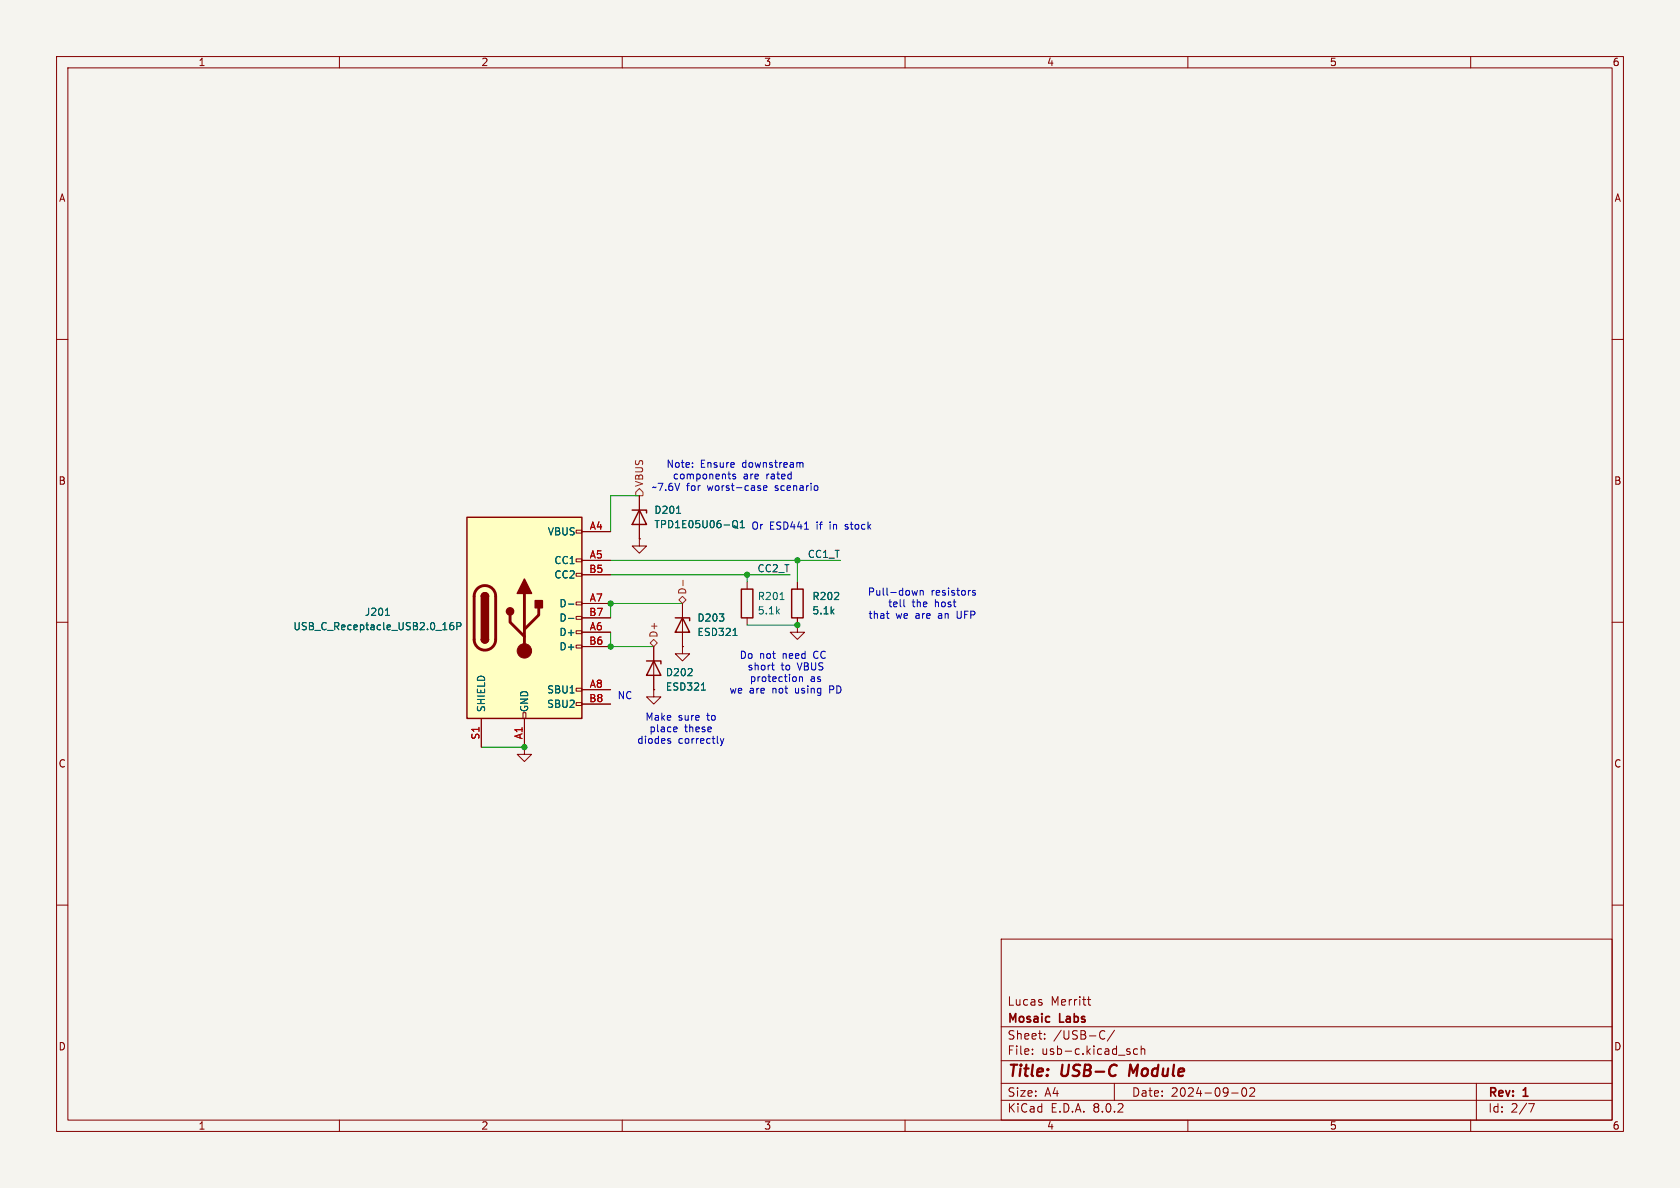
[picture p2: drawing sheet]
<svg xmlns="http://www.w3.org/2000/svg" width="297mm" height="210mm" viewBox="0 0 297 210" stroke-linecap="round" stroke-linejoin="round" font-family="sans-serif">
<path d="M0 0h297v210h-297z" fill="#f5f4ef" stroke="#f5f4ef" stroke-width=".18"/>
<g fill="none" stroke="#840000" stroke-width=".18">
<path d="M10 10h277v190h-277zM12 12h273v186h-273zM60 10v2M110 10v2M160 10v2M210 10v2M260 10v2M10 60h2M285 60h2M113 95.3v1.2h1.3l-1.3 1.3-1.2-1.3h1.2M113 95.3h.1M113 87.6v7.7"/>
<path d="M10 110h2M115.6 114.3v7.6M120.6 114.3v1.3h1.3l-1.3 1.2-1.2-1.2h1.2M120.6 114.3h.1M120.6 106.7v7.6M132.1 102.9v1.2M132.1 109.2v1.3M141 110.5v1.3h1.2l-1.2 1.2-1.3-1.2h1.3M141 110.5h.1M141 102.9v1.2M141 109.2v1.3M285 110h2"/>
<path d="M92.7 132.1v1.3h1.3l-1.3 1.2-1.3-1.2h1.3M92.7 132.1h.1M115.6 121.9v1.3h1.2l-1.2 1.3-1.3-1.3h1.3M115.6 121.9h.1M10 160h2M285 160h2M177 166h108v32h-108zM184.2 177.3v.3M192.2 176.7h.6M192.5 176.2v1.3l.3 .2M60 198v2M110 198v2"/>
<path d="M160 198v2M177 194.5h108M177 191.5h108M177 187.5h108M177 181.5h108M182.5 186.3v.1M182.5 185.5v.1M184.7 183.6v.1M184.7 182.8v.1M194.5 183.5a.52 .52 0 0 0 .8 .1M195.3 182.3h-.1a.54 .54 0 0 0-.7 .1M197 191.5v3"/>
<path d="M197 182.1l-1.3 2M199.6 185.9l.2 .2-.2 .3M199.6 185.4l.1 .1M201.1 185.5l-.4-.1-.3 .3v.4l.1 .2h.6M201.7 185.5l.3-.1 .3 .1 .1 .9M201.7 184.9v1.5M210 198v2M217.7 193.2h1.2M219.7 192.4l.2-.1a.81 .81 0 0 1 .6 .6 .81 .81 0 0 1-.3 .8l-.2 .1a.81 .81 0 0 1-.3-1.4zM221 192.4l.5-.1 .2 .1 .1 .3-.9 1.1h.9M260 198v2M261 191.5v6.5"/>
<path d="M270.2 195.1h1l-.6 1.5"/>
</g>
<path d="M199.8 188.2l-.2 2" fill="none" stroke="#840000" stroke-width=".4"/>
<path d="M111.8 90.2h2.5v.5M113 90.2l1.3 2.5h-2.5zM114.3 116.8h2.5v.5M115.6 116.8l1.2 2.6h-2.5zM119.4 109.2h2.5v.5M120.6 109.2l1.3 2.6h-2.5zM131.1 104.1h2v5.1h-2zM140 104.1h2v5.1h-2z" fill="none" stroke="#840000" stroke-width=".25"/>
<path d="M119.6 90.7h.7M129.6 92.2l.2-.2a.43 .43 0 0 1 .6 .4v.5a.43 .43 0 0 1-.3 .4 .43 .43 0 0 1-.5-.2M129.8 93l.6 .4M130.9 93.3h.7M130.9 92.4l.3-.4v1.3M129.6 112.3h.7M137.9 106h.7M124 122h.7" fill="none" stroke="#006464" stroke-width=".18"/>
<path d="M82.5 91.4h20.4v35.6h-20.4z" fill="#ffffc2"/>
<g fill="none" stroke="#840000" stroke-width=".18">
<path d="M101.9 98.8h1v.5h-1zM101.9 93.7h1v.5h-1zM102.9 94h5M102.9 99.1h5M113 95.3h.1M113 87.6v2.6M113 92.7v2.6M101.9 114h1v.6h-1zM101.9 111.5h1v.5h-1zM101.9 109h1v.5h-1zM101.9 106.4h1v.5h-1zM101.9 101.3h1v.6h-1z"/>
<path d="M102.9 111.8h5M102.9 106.7h5M102.9 101.6h5M102.9 114.3h5M102.9 109.2h5M115.6 114.3v2.5M115.6 119.4v2.5M120.6 114.3h.1M120.6 106.7v2.5M120.6 111.8v2.5M141 110.5h.1M141 102.9v1.2"/>
<path d="M141 109.2v1.3M85.1 127v5.1M92.5 126h.5v1h-.5zM92.7 132.1h.1M92.7 127v5.1M101.9 124.2h1v.5h-1zM101.9 121.7h1v.5h-1zM102.9 121.9h5M102.9 124.5h5M115.6 121.9h.1"/>
</g>
<path d="M82.5 91.4h20.4v35.6h-20.4zM85.1 113a.64 .64 0 0 0 .6 .7 .64 .64 0 0 0 .7-.7M85.1 105.4a.64 .64 0 0 1 .6-.6 .64 .64 0 0 1 .7 .6" fill="none" stroke="#840000" stroke-width=".25"/>
<path d="M84.4 104.1a1.9 1.9 0 0 1 2-.4 1.9 1.9 0 0 1 1.2 1.7v7.6a1.91 1.91 0 0 1-1.9 1.9 1.91 1.91 0 0 1-1.9-1.9v-7.7l.2-.7zM90.2 108.7v1.3l2.5 2.5M92.7 104.9v10.2M95.2 107.4v1.3l-2.5 2.6" fill="none" stroke="#840000" stroke-width=".51"/>
<g fill="#840000" stroke="#840000" stroke-width=".25">
<path d="M85.1 113h1.3a.64 .64 0 0 1-.7 .7 .64 .64 0 0 1-.6-.7z"/>
<path d="M85.1 105.4h1.3v7.6h-1.3z"/>
<path d="M85.3 105a.64 .64 0 0 1 .7-.2 .64 .64 0 0 1 .4 .6h-1.3z"/>
<path d="M92.7 102.4l1.3 2.5h-2.6z"/>
<path d="M94.6 106.2h1.3v1.2h-1.3z"/>
<circle cx="90.2" cy="108.1" r=".63"/>
</g>
<circle cx="92.7" cy="115.1" r="1.27" fill="#840000" stroke="#840000" stroke-width=".18"/>
<path d="M119.6 90.7h.7M129.6 92.2l.2-.2a.43 .43 0 0 1 .6 .4v.5a.43 .43 0 0 1-.3 .4 .43 .43 0 0 1-.5-.2M129.8 93l.6 .4M130.9 93.3h.7M130.9 92.4l.3-.4v1.3M68.1 108.8h.8M80.1 110.1h-.4a.86 .86 0 0 0 0 1.2l.5-.1v-.4l-.2-.3-.4 .1-.1 .2M80.8 110.7h.6l.1-.2-.1-.3-.6-.1v1.2M100.5 106.8h1M100.5 109.3h1M129.6 112.3h.7M124 122h.7" fill="none" stroke="#006464" stroke-width=".18"/>
<path d="M113 86.4l.7 .6v.6h-1.3v-.6zM114.9 113.7l.7-.7 .6 .7-.6 .6zM120 106l.6-.6 .7 .6-.7 .7zM120.7 102.6v.9" fill="none" stroke="#725600" stroke-width=".18"/>
<g fill="none" stroke="#0000c2" stroke-width=".18">
<path d="M122.4 82.5v.1M122.4 81.8v.1M128.7 83.8h.5M128.9 84.6l.3 .1M130 83.9l-.3-.1-.2 .2 .1 .2 .4 .1v.3h-.5M134.1 86.3h.3l.1 .2-.2 .2h-.2M134.1 85.9h.3M135 86.3l.6-.1-.1-.3h-.3l-.2 .1v.6h.5M141.4 81.9l.2-.1h.3l.1 .8M142.2 93.5h.7M144.5 86v.6M136.4 117.6h.5"/>
<path d="M136.6 117.2v1.1l.3 .1M140.7 119.8v.6M141.3 119.6v.9M141.3 119.8l.2-.2 .3 .1 .1 .8M156.7 108.5h.5M156.9 109.2l.3 .1M159.8 106v1.1l.2 .2M162.2 104.4l-.3 .8-.2-.6-.2 .6M162.7 104.4v.8M162.7 104.5l.2-.1h.3v.8M172.4 104.4h-.3l-.2 .2 .1 .1 .4 .2v.3h-.5M118.2 131h.3l.1 .2-.2 .2h-.2"/>
<path d="M119.3 128.5l.3 .1 .1 .2-.6 .1M119.6 129.3l-.3 .1M127.4 130.6l.3 .8M127.7 131.4l-.3 .4M128 130.6l-.3 .8"/>
</g>
<path d="M107.9 99.1h40.7M113 87.6h-5.1v6.4M141 99.1v3.8M107.9 101.6h31.8M107.9 111.8v2.5h7.7M120.6 106.7h-12.7v2.5M132.1 101.6v1.3M132.1 110.5h8.9M85.1 132.1h7.6" fill="none" stroke="#009600" stroke-width=".18"/>
<g fill="#009600" stroke="#009600" stroke-width=".18">
<circle cx="92.7" cy="132.1" r=".46"/>
<circle cx="107.9" cy="114.3" r=".46"/>
<circle cx="132.1" cy="101.6" r=".46"/>
<circle cx="141" cy="110.5" r=".46"/>
<circle cx="141" cy="99.1" r=".46"/>
<circle cx="107.9" cy="106.7" r=".46"/>
</g>
<g font-size="2.8" fill="#840000">
<text x="178" y="190.9">Title:</text>
<text x="187.7" y="190.9">USB-C</text>
<text x="200.5" y="190.9">Module</text>
</g>
<g font-size="2.1" fill="#840000">
<text x="178" y="178">Lucas</text>
<text x="185.7" y="178">Merritt</text>
<text x="178" y="184">Sheet:</text>
<text x="178" y="181.2">Mosaic</text>
<text x="186.2" y="184">/USB-C/</text>
<text x="187.4" y="181.2">Labs</text>
<text x="178" y="186.7">File:</text>
<text x="184.1" y="186.7">usb-c.kicad_sch</text>
<text x="178" y="196.9">KiCad</text>
<text x="178" y="194.1">Size:</text>
<text x="184.7" y="194.1">A4</text>
<text x="185.7" y="196.9">E.D.A.</text>
<text x="193.3" y="196.9">8.0.2</text>
<text x="200" y="194.1">Date:</text>
<text x="207" y="194.1">2024-09-02</text>
<text x="263" y="194.3">Rev:</text>
<text x="263" y="196.9">Id:</text>
<text x="267.1" y="196.9">2/7</text>
<text x="269.4" y="194.3">1</text>
</g>
<g font-size="1.8" fill="#840000">
<text x="35" y="11.9">1</text>
<text x="85" y="11.9">2</text>
<text x="135" y="11.9">3</text>
<text x="185" y="11.9">4</text>
<text x="235" y="11.9">5</text>
<text x="285" y="11.9">6</text>
<text x="10.3" y="35.9">A</text>
<text x="285.3" y="35.9">A</text>
<text x="10.3" y="85.9">B</text>
<text x="285.3" y="85.9">B</text>
<text x="10.3" y="135.9">C</text>
<text x="285.3" y="135.9">C</text>
<text x="10.3" y="185.9">D</text>
<text x="285.3" y="185.9">D</text>
<text x="35" y="199.9">1</text>
<text x="85" y="199.9">2</text>
<text x="135" y="199.9">3</text>
<text x="185" y="199.9">4</text>
<text x="235" y="199.9">5</text>
<text x="285" y="199.9">6</text>
</g>
<g font-size="1.8" fill="#0000c2">
<text x="117.7" y="82.9">Note:</text>
<text x="123.8" y="82.9">Ensure</text>
<text x="131.3" y="82.9">downstream</text>
<text x="115.2" y="87">~7.6V</text>
<text x="118.8" y="84.9">components</text>
<text x="121.4" y="87">for</text>
<text x="125.2" y="87">worst-case</text>
<text x="131.4" y="84.9">are</text>
<text x="135.6" y="84.9">rated</text>
<text x="137.3" y="87">scenario</text>
<text x="132.7" y="93.8">Or</text>
<text x="136" y="93.8">ESD441</text>
<text x="144.4" y="93.8">if</text>
<text x="147" y="93.8">in</text>
<text x="149.9" y="93.8">stock</text>
<text x="153.3" y="105.5">Pull-down</text>
<text x="156.9" y="107.5">tell</text>
<text x="161.2" y="107.5">the</text>
<text x="164.6" y="105.5">resistors</text>
<text x="165.4" y="107.5">host</text>
<text x="153.4" y="109.6">that</text>
<text x="158.4" y="109.6">we</text>
<text x="162" y="109.6">are</text>
<text x="166.1" y="109.6">an</text>
<text x="169.6" y="109.6">UFP</text>
<text x="130.7" y="116.7">Do</text>
<text x="132.1" y="118.7">short</text>
<text x="134.3" y="116.7">not</text>
<text x="138.1" y="118.7">to</text>
<text x="138.5" y="116.7">need</text>
<text x="141.1" y="118.7">VBUS</text>
<text x="144.1" y="116.7">CC</text>
<text x="109.1" y="123.8">NC</text>
<text x="128.9" y="122.8">we</text>
<text x="132.4" y="122.8">are</text>
<text x="132.5" y="120.8">protection</text>
<text x="136.6" y="122.8">not</text>
<text x="140.8" y="122.8">using</text>
<text x="143.2" y="120.8">as</text>
<text x="147.1" y="122.8">PD</text>
<text x="112.6" y="131.7">diodes</text>
<text x="114" y="127.6">Make</text>
<text x="114.7" y="129.6">place</text>
<text x="119.9" y="127.6">sure</text>
<text x="119.9" y="131.7">correctly</text>
<text x="121" y="129.6">these</text>
<text x="125.1" y="127.6">to</text>
</g>
<g font-size="1.8" fill="#725600">
<text x="113.9" y="86.2" transform="rotate(-90 113.9 86.2)">VBUS</text>
<text x="121.5" y="105.2" transform="rotate(-90 121.5 105.2)">D-</text>
<text x="116.4" y="112.8" transform="rotate(-90 116.4 112.8)">D+</text>
</g>
<g font-size="1.8" fill="#006464">
<text x="96.8" y="94.8">VBUS</text>
<text x="115.6" y="91">D201</text>
<text x="115.6" y="93.6">TPD1E05U06-Q1</text>
<text x="97.9" y="99.9">CC1</text>
<text x="97.9" y="102.5">CC2</text>
<text x="98.8" y="107.5">D-</text>
<text x="133.9" y="106.3">R201</text>
<text x="143.5" y="106.3">R202</text>
<text x="51.8" y="111.6">USB_C_Receptacle_USB2.0_16P</text>
<text x="64.4" y="109.1">J201</text>
<text x="98.8" y="112.6">D+</text>
<text x="98.8" y="110.1">D-</text>
<text x="123.2" y="110.1">D203</text>
<text x="123.2" y="112.6">ESD321</text>
<text x="133.9" y="108.8">5.1k</text>
<text x="143.5" y="108.8">5.1k</text>
<text x="98.8" y="115.2">D+</text>
<text x="117.6" y="119.7">D202</text>
<text x="86" y="126" transform="rotate(-90 86 126)">SHIELD</text>
<text x="93.6" y="126" transform="rotate(-90 93.6 126)">GND</text>
<text x="96.6" y="122.8">SBU1</text>
<text x="96.6" y="125.3">SBU2</text>
<text x="117.6" y="122.3">ESD321</text>
</g>
<g font-size="1.8" fill="#a90000">
<text x="104.2" y="93.7">A4</text>
<text x="104.1" y="101.3">B5</text>
<text x="104.2" y="98.8">A5</text>
<text x="104.2" y="106.4">A7</text>
<text x="104.1" y="109">B7</text>
<text x="104.2" y="111.5">A6</text>
<text x="104.1" y="114">B6</text>
<text x="104.1" y="124.2">B8</text>
<text x="104.2" y="121.7">A8</text>
<text x="84.8" y="130.9" transform="rotate(-90 84.8 130.9)">S1</text>
<text x="92.5" y="130.8" transform="rotate(-90 92.5 130.8)">A1</text>
</g>
<g font-size="1.8" fill="#0f0f0f">
<text x="133.8" y="101.3">CC2_T</text>
<text x="142.7" y="98.7">CC1_T</text>
</g>
</svg>
